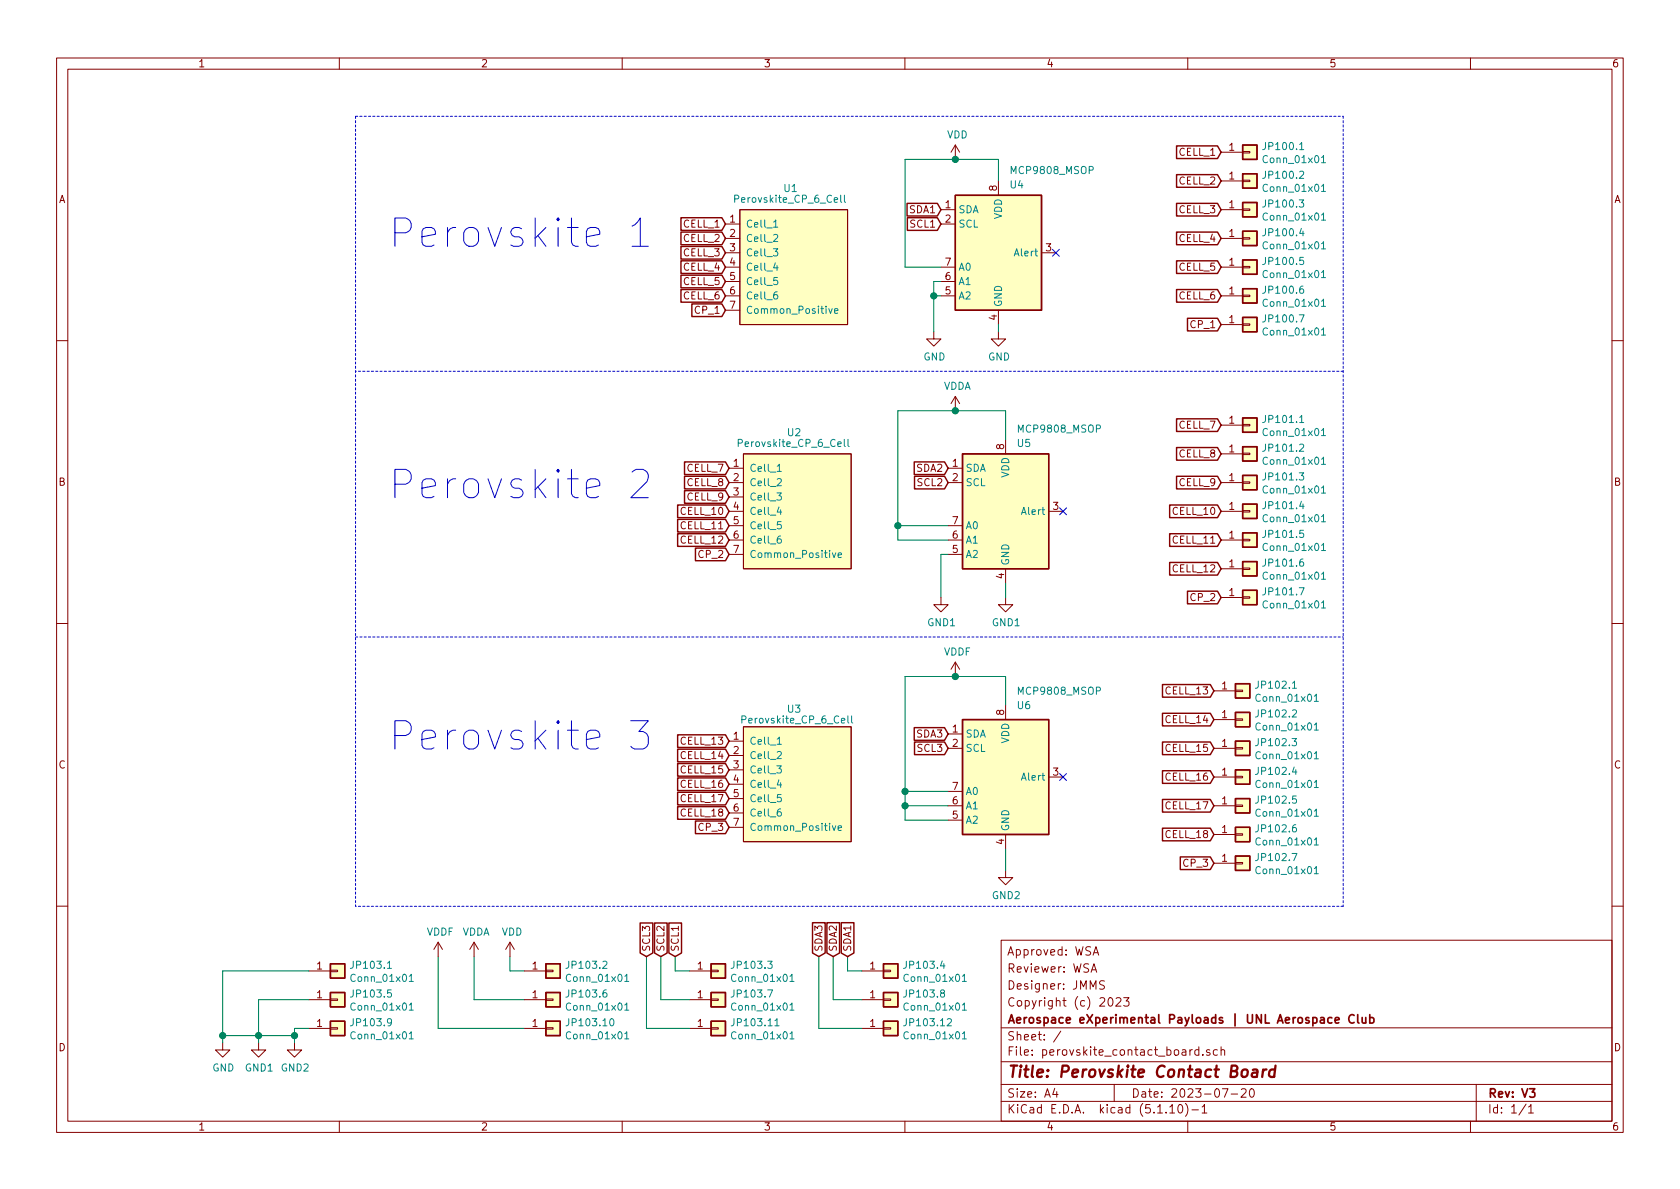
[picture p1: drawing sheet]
EESchema Schematic File Version 4
EELAYER 30 0
EELAYER END
$Descr A4 11693 8268
encoding utf-8
Sheet 1 1
Title "Perovskite Contact Board"
Date "2023-07-20"
Rev "V3"
Comp "Aerospace eXperimental Payloads | UNL Aerospace Club"
Comment1 "Copyright (c) 2023"
Comment2 "Designer: JMMS"
Comment3 "Reviewer: WSA"
Comment4 "Approved: WSA"
$EndDescr
Text GLabel 5050 1550 0    50   Input ~ 0
CELL_1
Text GLabel 5050 1650 0    50   Input ~ 0
CELL_2
Text GLabel 5050 1750 0    50   Input ~ 0
CELL_3
Text GLabel 5050 1850 0    50   Input ~ 0
CELL_4
Text GLabel 5050 1950 0    50   Input ~ 0
CELL_5
Text GLabel 5050 2050 0    50   Input ~ 0
CELL_6
$Comp
L Perovskite:Perovskite_CP_6_Cell U1
U 1 1
P 5500 1300
F 0 "U1" H 5450 1300 50  0000 L CNN
F 1 "Perovskite_CP_6_Cell" H 5100 1225 50  0000 L CNN
F 2 "Perovskite:Perovskite" H 5500 1300 50  0001 C CNN
F 3 "" H 5500 1300 50  0001 C CNN
	1    5500 1300
	1    0    0    -1  
$EndComp
$Comp
L Perovskite:Perovskite_CP_6_Cell U2
U 1 1
P 5525 3000
F 0 "U2" H 5475 3000 50  0000 L CNN
F 1 "Perovskite_CP_6_Cell" H 5125 2925 50  0000 L CNN
F 2 "Perovskite:Perovskite" H 5525 3000 50  0001 C CNN
F 3 "" H 5525 3000 50  0001 C CNN
	1    5525 3000
	1    0    0    -1  
$EndComp
$Comp
L Perovskite:Perovskite_CP_6_Cell U3
U 1 1
P 5525 4900
F 0 "U3" H 5475 4875 50  0000 L CNN
F 1 "Perovskite_CP_6_Cell" H 5150 4800 50  0000 L CNN
F 2 "Perovskite:Perovskite" H 5525 4900 50  0001 C CNN
F 3 "" H 5525 4900 50  0001 C CNN
	1    5525 4900
	1    0    0    -1  
$EndComp
Text GLabel 5075 3250 0    50   Input ~ 0
CELL_7
Text GLabel 5075 3350 0    50   Input ~ 0
CELL_8
Text GLabel 5075 3450 0    50   Input ~ 0
CELL_9
Text GLabel 5075 3550 0    50   Input ~ 0
CELL_10
Text GLabel 5075 3650 0    50   Input ~ 0
CELL_11
Text GLabel 5075 3750 0    50   Input ~ 0
CELL_12
Text GLabel 5075 5150 0    50   Input ~ 0
CELL_13
Text GLabel 5075 5250 0    50   Input ~ 0
CELL_14
Text GLabel 5075 5350 0    50   Input ~ 0
CELL_15
Text GLabel 5075 5450 0    50   Input ~ 0
CELL_16
Text GLabel 5075 5550 0    50   Input ~ 0
CELL_17
Text GLabel 5075 5650 0    50   Input ~ 0
CELL_18
Text GLabel 8500 1050 0    50   Input ~ 0
CELL_1
Text GLabel 8500 1250 0    50   Input ~ 0
CELL_2
Text GLabel 8500 1450 0    50   Input ~ 0
CELL_3
Text GLabel 8500 1650 0    50   Input ~ 0
CELL_4
Text GLabel 8500 1850 0    50   Input ~ 0
CELL_5
Text GLabel 8500 2050 0    50   Input ~ 0
CELL_6
Text GLabel 8500 2950 0    50   Input ~ 0
CELL_7
Text GLabel 8500 3150 0    50   Input ~ 0
CELL_8
Text GLabel 8500 3350 0    50   Input ~ 0
CELL_9
Text GLabel 8500 3550 0    50   Input ~ 0
CELL_10
Text GLabel 8500 3750 0    50   Input ~ 0
CELL_11
Text GLabel 8500 3950 0    50   Input ~ 0
CELL_12
Text GLabel 8450 5400 0    50   Input ~ 0
CELL_16
$Comp
L Sensor_Temperature:MCP9808_MSOP U5
U 1 1
P 7000 3550
F 0 "U5" H 7075 4025 50  0000 L CNN
F 1 "MCP9808_MSOP" H 7075 4125 50  0000 L CNN
F 2 "MCP9804_Custom:MCP9804_With_Hole" H 7000 3550 50  0001 C CNN
F 3 "http://ww1.microchip.com/downloads/en/DeviceDoc/22203b.pdf" H 6750 4000 50  0001 C CNN
	1    7000 3550
	1    0    0    -1  
$EndComp
$Comp
L Sensor_Temperature:MCP9808_MSOP U6
U 1 1
P 7000 5400
F 0 "U6" H 7075 5900 50  0000 L CNN
F 1 "MCP9808_MSOP" H 7075 6000 50  0000 L CNN
F 2 "MCP9804_Custom:MCP9804_With_Hole" H 7000 5400 50  0001 C CNN
F 3 "http://ww1.microchip.com/downloads/en/DeviceDoc/22203b.pdf" H 6750 5850 50  0001 C CNN
	1    7000 5400
	1    0    0    -1  
$EndComp
Text GLabel 6600 3250 0    50   Input ~ 0
SDA2
Text GLabel 6600 3350 0    50   Input ~ 0
SCL2
Text GLabel 6600 5100 0    50   Input ~ 0
SDA3
Text GLabel 6600 5200 0    50   Input ~ 0
SCL3
$Comp
L power:GND #PWR0118
U 1 1
P 6950 2300
F 0 "#PWR0118" H 6950 2050 50  0001 C CNN
F 1 "GND" H 6955 2127 50  0000 C CNN
F 2 "" H 6950 2300 50  0001 C CNN
F 3 "" H 6950 2300 50  0001 C CNN
	1    6950 2300
	1    0    0    -1  
$EndComp
Text Notes 2700 1725 0    197  ~ 0
Perovskite 1
Text Notes 2700 3475 0    197  ~ 0
Perovskite 2
Text Notes 2700 5225 0    197  ~ 0
Perovskite 3
Wire Notes Line
	2475 800  9350 800 
Wire Notes Line
	9350 6300 2475 6300
Wire Notes Line
	2475 4425 9350 4425
Wire Notes Line
	9350 800  9350 6300
Wire Notes Line
	2475 800  2475 6300
Text GLabel 5075 5750 0    50   Input ~ 0
CP_3
Text GLabel 8500 4150 0    50   Input ~ 0
CP_2
Text GLabel 5075 3850 0    50   Input ~ 0
CP_2
Text GLabel 8450 6000 0    50   Input ~ 0
CP_3
Text GLabel 5050 2150 0    50   Input ~ 0
CP_1
$Comp
L Sensor_Temperature:MCP9808_MSOP U4
U 1 1
P 6950 1750
F 0 "U4" H 7025 2225 50  0000 L CNN
F 1 "MCP9808_MSOP" H 7025 2325 50  0000 L CNN
F 2 "MCP9804_Custom:MCP9804_With_Hole" H 6950 1750 50  0001 C CNN
F 3 "http://ww1.microchip.com/downloads/en/DeviceDoc/22203b.pdf" H 6700 2200 50  0001 C CNN
	1    6950 1750
	1    0    0    -1  
$EndComp
Text GLabel 6550 1450 0    50   Input ~ 0
SDA1
Text GLabel 6550 1550 0    50   Input ~ 0
SCL1
Wire Wire Line
	6950 1100 6950 1250
Wire Wire Line
	6950 1100 6650 1100
Wire Wire Line
	6300 1100 6300 1850
Wire Wire Line
	6300 1850 6550 1850
Wire Wire Line
	6550 1950 6500 1950
Wire Wire Line
	6500 1950 6500 2050
Wire Wire Line
	6550 2050 6500 2050
Connection ~ 6500 2050
Wire Wire Line
	6500 2050 6500 2300
Wire Wire Line
	6950 2300 6950 2250
$Comp
L power:GND #PWR0101
U 1 1
P 6500 2300
F 0 "#PWR0101" H 6500 2050 50  0001 C CNN
F 1 "GND" H 6505 2127 50  0000 C CNN
F 2 "" H 6500 2300 50  0001 C CNN
F 3 "" H 6500 2300 50  0001 C CNN
	1    6500 2300
	1    0    0    -1  
$EndComp
Wire Wire Line
	7000 3050 7000 2850
Wire Wire Line
	6250 2850 6250 3650
Wire Wire Line
	6250 3750 6600 3750
Wire Wire Line
	6600 3850 6550 3850
Wire Wire Line
	6550 3850 6550 4150
Wire Wire Line
	7000 4050 7000 4150
Wire Wire Line
	7000 4700 7000 4900
Wire Wire Line
	6300 4700 6300 5500
Wire Wire Line
	6300 5700 6600 5700
Wire Wire Line
	7000 5900 7000 6050
Wire Wire Line
	6250 3650 6600 3650
Connection ~ 6250 3650
Wire Wire Line
	6250 3650 6250 3750
Wire Wire Line
	6300 5500 6600 5500
Connection ~ 6300 5500
Wire Wire Line
	6300 5500 6300 5600
Wire Wire Line
	6300 5600 6600 5600
Connection ~ 6300 5600
Wire Wire Line
	6300 5600 6300 5700
$Comp
L Connector_Generic:Conn_01x01 JP100.1
U 1 1
P 8700 1050
F 0 "JP100.1" H 8780 1092 50  0000 L CNN
F 1 "Conn_01x01" H 8780 1001 50  0000 L CNN
F 2 "TestPoint:TestPoint_Pad_D2.0mm" H 8700 1050 50  0001 C CNN
F 3 "~" H 8700 1050 50  0001 C CNN
	1    8700 1050
	1    0    0    -1  
$EndComp
$Comp
L Connector_Generic:Conn_01x01 JP100.2
U 1 1
P 8700 1250
F 0 "JP100.2" H 8780 1292 50  0000 L CNN
F 1 "Conn_01x01" H 8780 1201 50  0000 L CNN
F 2 "TestPoint:TestPoint_Pad_D2.0mm" H 8700 1250 50  0001 C CNN
F 3 "~" H 8700 1250 50  0001 C CNN
	1    8700 1250
	1    0    0    -1  
$EndComp
$Comp
L Connector_Generic:Conn_01x01 JP100.3
U 1 1
P 8700 1450
F 0 "JP100.3" H 8780 1492 50  0000 L CNN
F 1 "Conn_01x01" H 8780 1401 50  0000 L CNN
F 2 "TestPoint:TestPoint_Pad_D2.0mm" H 8700 1450 50  0001 C CNN
F 3 "~" H 8700 1450 50  0001 C CNN
	1    8700 1450
	1    0    0    -1  
$EndComp
$Comp
L Connector_Generic:Conn_01x01 JP100.4
U 1 1
P 8700 1650
F 0 "JP100.4" H 8780 1692 50  0000 L CNN
F 1 "Conn_01x01" H 8780 1601 50  0000 L CNN
F 2 "TestPoint:TestPoint_Pad_D2.0mm" H 8700 1650 50  0001 C CNN
F 3 "~" H 8700 1650 50  0001 C CNN
	1    8700 1650
	1    0    0    -1  
$EndComp
$Comp
L Connector_Generic:Conn_01x01 JP100.5
U 1 1
P 8700 1850
F 0 "JP100.5" H 8780 1892 50  0000 L CNN
F 1 "Conn_01x01" H 8780 1801 50  0000 L CNN
F 2 "TestPoint:TestPoint_Pad_D2.0mm" H 8700 1850 50  0001 C CNN
F 3 "~" H 8700 1850 50  0001 C CNN
	1    8700 1850
	1    0    0    -1  
$EndComp
$Comp
L Connector_Generic:Conn_01x01 JP100.6
U 1 1
P 8700 2050
F 0 "JP100.6" H 8780 2092 50  0000 L CNN
F 1 "Conn_01x01" H 8780 2001 50  0000 L CNN
F 2 "TestPoint:TestPoint_Pad_D2.0mm" H 8700 2050 50  0001 C CNN
F 3 "~" H 8700 2050 50  0001 C CNN
	1    8700 2050
	1    0    0    -1  
$EndComp
$Comp
L Connector_Generic:Conn_01x01 JP100.7
U 1 1
P 8700 2250
F 0 "JP100.7" H 8780 2292 50  0000 L CNN
F 1 "Conn_01x01" H 8780 2201 50  0000 L CNN
F 2 "TestPoint:TestPoint_Pad_D2.0mm" H 8700 2250 50  0001 C CNN
F 3 "~" H 8700 2250 50  0001 C CNN
	1    8700 2250
	1    0    0    -1  
$EndComp
$Comp
L Connector_Generic:Conn_01x01 JP101.1
U 1 1
P 8700 2950
F 0 "JP101.1" H 8780 2992 50  0000 L CNN
F 1 "Conn_01x01" H 8780 2901 50  0000 L CNN
F 2 "TestPoint:TestPoint_Pad_D2.0mm" H 8700 2950 50  0001 C CNN
F 3 "~" H 8700 2950 50  0001 C CNN
	1    8700 2950
	1    0    0    -1  
$EndComp
$Comp
L Connector_Generic:Conn_01x01 JP101.2
U 1 1
P 8700 3150
F 0 "JP101.2" H 8780 3192 50  0000 L CNN
F 1 "Conn_01x01" H 8780 3101 50  0000 L CNN
F 2 "TestPoint:TestPoint_Pad_D2.0mm" H 8700 3150 50  0001 C CNN
F 3 "~" H 8700 3150 50  0001 C CNN
	1    8700 3150
	1    0    0    -1  
$EndComp
$Comp
L Connector_Generic:Conn_01x01 JP101.3
U 1 1
P 8700 3350
F 0 "JP101.3" H 8780 3392 50  0000 L CNN
F 1 "Conn_01x01" H 8780 3301 50  0000 L CNN
F 2 "TestPoint:TestPoint_Pad_D2.0mm" H 8700 3350 50  0001 C CNN
F 3 "~" H 8700 3350 50  0001 C CNN
	1    8700 3350
	1    0    0    -1  
$EndComp
$Comp
L Connector_Generic:Conn_01x01 JP101.4
U 1 1
P 8700 3550
F 0 "JP101.4" H 8780 3592 50  0000 L CNN
F 1 "Conn_01x01" H 8780 3501 50  0000 L CNN
F 2 "TestPoint:TestPoint_Pad_D2.0mm" H 8700 3550 50  0001 C CNN
F 3 "~" H 8700 3550 50  0001 C CNN
	1    8700 3550
	1    0    0    -1  
$EndComp
$Comp
L Connector_Generic:Conn_01x01 JP101.5
U 1 1
P 8700 3750
F 0 "JP101.5" H 8780 3792 50  0000 L CNN
F 1 "Conn_01x01" H 8780 3701 50  0000 L CNN
F 2 "TestPoint:TestPoint_Pad_D2.0mm" H 8700 3750 50  0001 C CNN
F 3 "~" H 8700 3750 50  0001 C CNN
	1    8700 3750
	1    0    0    -1  
$EndComp
$Comp
L Connector_Generic:Conn_01x01 JP101.6
U 1 1
P 8700 3950
F 0 "JP101.6" H 8780 3992 50  0000 L CNN
F 1 "Conn_01x01" H 8780 3901 50  0000 L CNN
F 2 "TestPoint:TestPoint_Pad_D2.0mm" H 8700 3950 50  0001 C CNN
F 3 "~" H 8700 3950 50  0001 C CNN
	1    8700 3950
	1    0    0    -1  
$EndComp
$Comp
L Connector_Generic:Conn_01x01 JP101.7
U 1 1
P 8700 4150
F 0 "JP101.7" H 8780 4192 50  0000 L CNN
F 1 "Conn_01x01" H 8780 4101 50  0000 L CNN
F 2 "TestPoint:TestPoint_Pad_D2.0mm" H 8700 4150 50  0001 C CNN
F 3 "~" H 8700 4150 50  0001 C CNN
	1    8700 4150
	1    0    0    -1  
$EndComp
$Comp
L Connector_Generic:Conn_01x01 JP102.1
U 1 1
P 8650 4800
F 0 "JP102.1" H 8730 4842 50  0000 L CNN
F 1 "Conn_01x01" H 8730 4751 50  0000 L CNN
F 2 "TestPoint:TestPoint_Pad_D2.0mm" H 8650 4800 50  0001 C CNN
F 3 "~" H 8650 4800 50  0001 C CNN
	1    8650 4800
	1    0    0    -1  
$EndComp
$Comp
L Connector_Generic:Conn_01x01 JP102.2
U 1 1
P 8650 5000
F 0 "JP102.2" H 8730 5042 50  0000 L CNN
F 1 "Conn_01x01" H 8730 4951 50  0000 L CNN
F 2 "TestPoint:TestPoint_Pad_D2.0mm" H 8650 5000 50  0001 C CNN
F 3 "~" H 8650 5000 50  0001 C CNN
	1    8650 5000
	1    0    0    -1  
$EndComp
$Comp
L Connector_Generic:Conn_01x01 JP102.3
U 1 1
P 8650 5200
F 0 "JP102.3" H 8730 5242 50  0000 L CNN
F 1 "Conn_01x01" H 8730 5151 50  0000 L CNN
F 2 "TestPoint:TestPoint_Pad_D2.0mm" H 8650 5200 50  0001 C CNN
F 3 "~" H 8650 5200 50  0001 C CNN
	1    8650 5200
	1    0    0    -1  
$EndComp
$Comp
L Connector_Generic:Conn_01x01 JP102.4
U 1 1
P 8650 5400
F 0 "JP102.4" H 8730 5442 50  0000 L CNN
F 1 "Conn_01x01" H 8730 5351 50  0000 L CNN
F 2 "TestPoint:TestPoint_Pad_D2.0mm" H 8650 5400 50  0001 C CNN
F 3 "~" H 8650 5400 50  0001 C CNN
	1    8650 5400
	1    0    0    -1  
$EndComp
$Comp
L Connector_Generic:Conn_01x01 JP102.5
U 1 1
P 8650 5600
F 0 "JP102.5" H 8730 5642 50  0000 L CNN
F 1 "Conn_01x01" H 8730 5551 50  0000 L CNN
F 2 "TestPoint:TestPoint_Pad_D2.0mm" H 8650 5600 50  0001 C CNN
F 3 "~" H 8650 5600 50  0001 C CNN
	1    8650 5600
	1    0    0    -1  
$EndComp
$Comp
L Connector_Generic:Conn_01x01 JP102.6
U 1 1
P 8650 5800
F 0 "JP102.6" H 8730 5842 50  0000 L CNN
F 1 "Conn_01x01" H 8730 5751 50  0000 L CNN
F 2 "TestPoint:TestPoint_Pad_D2.0mm" H 8650 5800 50  0001 C CNN
F 3 "~" H 8650 5800 50  0001 C CNN
	1    8650 5800
	1    0    0    -1  
$EndComp
$Comp
L Connector_Generic:Conn_01x01 JP102.7
U 1 1
P 8650 6000
F 0 "JP102.7" H 8730 6042 50  0000 L CNN
F 1 "Conn_01x01" H 8730 5951 50  0000 L CNN
F 2 "TestPoint:TestPoint_Pad_D2.0mm" H 8650 6000 50  0001 C CNN
F 3 "~" H 8650 6000 50  0001 C CNN
	1    8650 6000
	1    0    0    -1  
$EndComp
$Comp
L Connector_Generic:Conn_01x01 JP103.1
U 1 1
P 2350 6750
F 0 "JP103.1" H 2430 6792 50  0000 L CNN
F 1 "Conn_01x01" H 2430 6701 50  0000 L CNN
F 2 "TestPoint:TestPoint_Pad_D2.0mm" H 2350 6750 50  0001 C CNN
F 3 "~" H 2350 6750 50  0001 C CNN
	1    2350 6750
	1    0    0    -1  
$EndComp
$Comp
L Connector_Generic:Conn_01x01 JP103.2
U 1 1
P 3850 6750
F 0 "JP103.2" H 3930 6792 50  0000 L CNN
F 1 "Conn_01x01" H 3930 6701 50  0000 L CNN
F 2 "TestPoint:TestPoint_Pad_D2.0mm" H 3850 6750 50  0001 C CNN
F 3 "~" H 3850 6750 50  0001 C CNN
	1    3850 6750
	1    0    0    -1  
$EndComp
$Comp
L Connector_Generic:Conn_01x01 JP103.3
U 1 1
P 5000 6750
F 0 "JP103.3" H 5080 6792 50  0000 L CNN
F 1 "Conn_01x01" H 5080 6701 50  0000 L CNN
F 2 "TestPoint:TestPoint_Pad_D2.0mm" H 5000 6750 50  0001 C CNN
F 3 "~" H 5000 6750 50  0001 C CNN
	1    5000 6750
	1    0    0    -1  
$EndComp
$Comp
L Connector_Generic:Conn_01x01 JP103.4
U 1 1
P 6200 6750
F 0 "JP103.4" H 6280 6792 50  0000 L CNN
F 1 "Conn_01x01" H 6280 6701 50  0000 L CNN
F 2 "TestPoint:TestPoint_Pad_D2.0mm" H 6200 6750 50  0001 C CNN
F 3 "~" H 6200 6750 50  0001 C CNN
	1    6200 6750
	1    0    0    -1  
$EndComp
$Comp
L power:GND #PWR0102
U 1 1
P 1550 7250
F 0 "#PWR0102" H 1550 7000 50  0001 C CNN
F 1 "GND" H 1555 7077 50  0000 C CNN
F 2 "" H 1550 7250 50  0001 C CNN
F 3 "" H 1550 7250 50  0001 C CNN
	1    1550 7250
	1    0    0    -1  
$EndComp
Text GLabel 5900 6650 1    50   Input ~ 0
SDA1
Text GLabel 4700 6650 1    50   Input ~ 0
SCL1
$Comp
L power:VDD #PWR0103
U 1 1
P 3550 6650
F 0 "#PWR0103" H 3550 6500 50  0001 C CNN
F 1 "VDD" H 3565 6823 50  0000 C CNN
F 2 "" H 3550 6650 50  0001 C CNN
F 3 "" H 3550 6650 50  0001 C CNN
	1    3550 6650
	1    0    0    -1  
$EndComp
NoConn ~ 7400 5400
NoConn ~ 7400 3550
NoConn ~ 7350 1750
Wire Notes Line
	9350 2575 2475 2575
$Comp
L power:VDD #PWR0107
U 1 1
P 6650 1100
F 0 "#PWR0107" H 6650 950 50  0001 C CNN
F 1 "VDD" H 6665 1273 50  0000 C CNN
F 2 "" H 6650 1100 50  0001 C CNN
F 3 "" H 6650 1100 50  0001 C CNN
	1    6650 1100
	1    0    0    -1  
$EndComp
Connection ~ 6650 1100
Wire Wire Line
	6650 1100 6300 1100
Text GLabel 8450 5800 0    50   Input ~ 0
CELL_18
Text GLabel 8450 5600 0    50   Input ~ 0
CELL_17
Text GLabel 8450 5200 0    50   Input ~ 0
CELL_15
Text GLabel 8450 5000 0    50   Input ~ 0
CELL_14
Text GLabel 8450 4800 0    50   Input ~ 0
CELL_13
Text GLabel 8500 2250 0    50   Input ~ 0
CP_1
$Comp
L Connector_Generic:Conn_01x01 JP103.5
U 1 1
P 2350 6950
F 0 "JP103.5" H 2430 6992 50  0000 L CNN
F 1 "Conn_01x01" H 2430 6901 50  0000 L CNN
F 2 "TestPoint:TestPoint_Pad_D2.0mm" H 2350 6950 50  0001 C CNN
F 3 "~" H 2350 6950 50  0001 C CNN
	1    2350 6950
	1    0    0    -1  
$EndComp
$Comp
L Connector_Generic:Conn_01x01 JP103.9
U 1 1
P 2350 7150
F 0 "JP103.9" H 2430 7192 50  0000 L CNN
F 1 "Conn_01x01" H 2430 7101 50  0000 L CNN
F 2 "TestPoint:TestPoint_Pad_D2.0mm" H 2350 7150 50  0001 C CNN
F 3 "~" H 2350 7150 50  0001 C CNN
	1    2350 7150
	1    0    0    -1  
$EndComp
$Comp
L Connector_Generic:Conn_01x01 JP103.6
U 1 1
P 3850 6950
F 0 "JP103.6" H 3930 6992 50  0000 L CNN
F 1 "Conn_01x01" H 3930 6901 50  0000 L CNN
F 2 "TestPoint:TestPoint_Pad_D2.0mm" H 3850 6950 50  0001 C CNN
F 3 "~" H 3850 6950 50  0001 C CNN
	1    3850 6950
	1    0    0    -1  
$EndComp
$Comp
L Connector_Generic:Conn_01x01 JP103.10
U 1 1
P 3850 7150
F 0 "JP103.10" H 3930 7192 50  0000 L CNN
F 1 "Conn_01x01" H 3930 7101 50  0000 L CNN
F 2 "TestPoint:TestPoint_Pad_D2.0mm" H 3850 7150 50  0001 C CNN
F 3 "~" H 3850 7150 50  0001 C CNN
	1    3850 7150
	1    0    0    -1  
$EndComp
Wire Wire Line
	3650 6750 3550 6750
Wire Wire Line
	3550 6750 3550 6650
Wire Wire Line
	2150 7150 2050 7150
$Comp
L Connector_Generic:Conn_01x01 JP103.7
U 1 1
P 5000 6950
F 0 "JP103.7" H 5080 6992 50  0000 L CNN
F 1 "Conn_01x01" H 5080 6901 50  0000 L CNN
F 2 "TestPoint:TestPoint_Pad_D2.0mm" H 5000 6950 50  0001 C CNN
F 3 "~" H 5000 6950 50  0001 C CNN
	1    5000 6950
	1    0    0    -1  
$EndComp
$Comp
L Connector_Generic:Conn_01x01 JP103.8
U 1 1
P 6200 6950
F 0 "JP103.8" H 6280 6992 50  0000 L CNN
F 1 "Conn_01x01" H 6280 6901 50  0000 L CNN
F 2 "TestPoint:TestPoint_Pad_D2.0mm" H 6200 6950 50  0001 C CNN
F 3 "~" H 6200 6950 50  0001 C CNN
	1    6200 6950
	1    0    0    -1  
$EndComp
$Comp
L Connector_Generic:Conn_01x01 JP103.12
U 1 1
P 6200 7150
F 0 "JP103.12" H 6280 7192 50  0000 L CNN
F 1 "Conn_01x01" H 6280 7101 50  0000 L CNN
F 2 "TestPoint:TestPoint_Pad_D2.0mm" H 6200 7150 50  0001 C CNN
F 3 "~" H 6200 7150 50  0001 C CNN
	1    6200 7150
	1    0    0    -1  
$EndComp
Wire Wire Line
	4700 6650 4700 6750
Wire Wire Line
	4800 6750 4700 6750
Wire Wire Line
	5900 6650 5900 6750
Wire Wire Line
	6000 6750 5900 6750
$Comp
L Connector_Generic:Conn_01x01 JP103.11
U 1 1
P 5000 7150
F 0 "JP103.11" H 5080 7192 50  0000 L CNN
F 1 "Conn_01x01" H 5080 7101 50  0000 L CNN
F 2 "TestPoint:TestPoint_Pad_D2.0mm" H 5000 7150 50  0001 C CNN
F 3 "~" H 5000 7150 50  0001 C CNN
	1    5000 7150
	1    0    0    -1  
$EndComp
Text GLabel 5800 6650 1    50   Input ~ 0
SDA2
Text GLabel 5700 6650 1    50   Input ~ 0
SDA3
Text GLabel 4600 6650 1    50   Input ~ 0
SCL2
Text GLabel 4500 6650 1    50   Input ~ 0
SCL3
Wire Wire Line
	4600 6650 4600 6950
Wire Wire Line
	4600 6950 4800 6950
Wire Wire Line
	4500 6650 4500 7150
Wire Wire Line
	4500 7150 4800 7150
Wire Wire Line
	5800 6650 5800 6950
Wire Wire Line
	5800 6950 6000 6950
Wire Wire Line
	5700 6650 5700 7150
Wire Wire Line
	5700 7150 6000 7150
$Comp
L power:GND1 #PWR0104
U 1 1
P 6550 4150
F 0 "#PWR0104" H 6550 3900 50  0001 C CNN
F 1 "GND1" H 6555 3977 50  0000 C CNN
F 2 "" H 6550 4150 50  0001 C CNN
F 3 "" H 6550 4150 50  0001 C CNN
	1    6550 4150
	1    0    0    -1  
$EndComp
$Comp
L power:GND2 #PWR0105
U 1 1
P 7000 6050
F 0 "#PWR0105" H 7000 5800 50  0001 C CNN
F 1 "GND2" H 7005 5877 50  0000 C CNN
F 2 "" H 7000 6050 50  0001 C CNN
F 3 "" H 7000 6050 50  0001 C CNN
	1    7000 6050
	1    0    0    -1  
$EndComp
$Comp
L power:VDDA #PWR0106
U 1 1
P 6650 2850
F 0 "#PWR0106" H 6650 2700 50  0001 C CNN
F 1 "VDDA" H 6665 3023 50  0000 C CNN
F 2 "" H 6650 2850 50  0001 C CNN
F 3 "" H 6650 2850 50  0001 C CNN
	1    6650 2850
	1    0    0    -1  
$EndComp
$Comp
L power:VDDF #PWR0108
U 1 1
P 6650 4700
F 0 "#PWR0108" H 6650 4550 50  0001 C CNN
F 1 "VDDF" H 6665 4873 50  0000 C CNN
F 2 "" H 6650 4700 50  0001 C CNN
F 3 "" H 6650 4700 50  0001 C CNN
	1    6650 4700
	1    0    0    -1  
$EndComp
Wire Wire Line
	6650 4700 7000 4700
Wire Wire Line
	6650 4700 6300 4700
Connection ~ 6650 4700
Wire Wire Line
	6250 2850 6650 2850
Connection ~ 6650 2850
Wire Wire Line
	6650 2850 7000 2850
$Comp
L power:VDDA #PWR0109
U 1 1
P 3300 6650
F 0 "#PWR0109" H 3300 6500 50  0001 C CNN
F 1 "VDDA" H 3315 6823 50  0000 C CNN
F 2 "" H 3300 6650 50  0001 C CNN
F 3 "" H 3300 6650 50  0001 C CNN
	1    3300 6650
	1    0    0    -1  
$EndComp
$Comp
L power:VDDF #PWR0110
U 1 1
P 3050 6650
F 0 "#PWR0110" H 3050 6500 50  0001 C CNN
F 1 "VDDF" H 3065 6823 50  0000 C CNN
F 2 "" H 3050 6650 50  0001 C CNN
F 3 "" H 3050 6650 50  0001 C CNN
	1    3050 6650
	1    0    0    -1  
$EndComp
$Comp
L power:GND2 #PWR0111
U 1 1
P 2050 7250
F 0 "#PWR0111" H 2050 7000 50  0001 C CNN
F 1 "GND2" H 2055 7077 50  0000 C CNN
F 2 "" H 2050 7250 50  0001 C CNN
F 3 "" H 2050 7250 50  0001 C CNN
	1    2050 7250
	1    0    0    -1  
$EndComp
$Comp
L power:GND1 #PWR0112
U 1 1
P 7000 4150
F 0 "#PWR0112" H 7000 3900 50  0001 C CNN
F 1 "GND1" H 7005 3977 50  0000 C CNN
F 2 "" H 7000 4150 50  0001 C CNN
F 3 "" H 7000 4150 50  0001 C CNN
	1    7000 4150
	1    0    0    -1  
$EndComp
Wire Wire Line
	3300 6650 3300 6950
Wire Wire Line
	3300 6950 3650 6950
Wire Wire Line
	3050 6650 3050 7150
Wire Wire Line
	3050 7150 3650 7150
$Comp
L power:GND1 #PWR0113
U 1 1
P 1800 7250
F 0 "#PWR0113" H 1800 7000 50  0001 C CNN
F 1 "GND1" H 1805 7077 50  0000 C CNN
F 2 "" H 1800 7250 50  0001 C CNN
F 3 "" H 1800 7250 50  0001 C CNN
	1    1800 7250
	1    0    0    -1  
$EndComp
Wire Wire Line
	1800 6950 2150 6950
Wire Wire Line
	1550 6750 2150 6750
Wire Wire Line
	1550 6750 1550 7200
Wire Wire Line
	1800 6950 1800 7200
Wire Wire Line
	2050 7150 2050 7200
Wire Wire Line
	2050 7200 1800 7200
Connection ~ 2050 7200
Wire Wire Line
	2050 7200 2050 7250
Connection ~ 1800 7200
Wire Wire Line
	1800 7200 1800 7250
Wire Wire Line
	1800 7200 1550 7200
Connection ~ 1550 7200
Wire Wire Line
	1550 7200 1550 7250
$EndSCHEMATC
